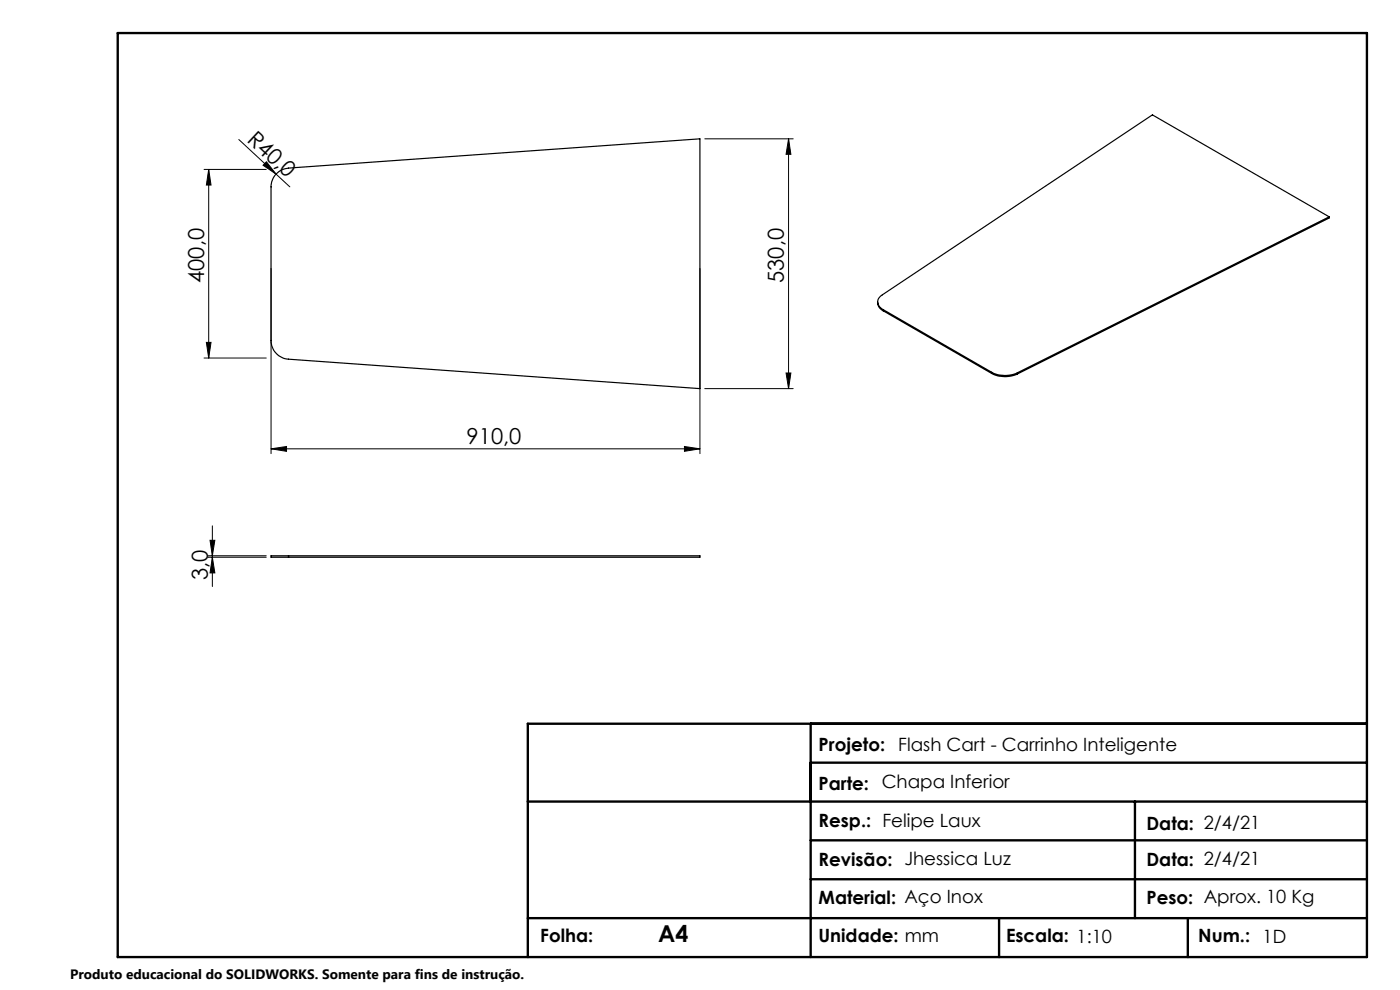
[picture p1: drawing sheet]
<svg xmlns="http://www.w3.org/2000/svg" width="297mm" height="210mm" viewBox="0 0 297 210" stroke-linecap="round" stroke-linejoin="round" font-family="sans-serif">
<g fill="none" stroke="#000" stroke-width=".21">
<path d="M43.3 35.9h13.2M44.3 35.9l.5 3.4h-1zM44.3 35.9v40M50.7 29.6l10.8 10M56.5 34.3l2.1 2.6-2.8-1.8zM149.5 29.4h18.8M167.3 29.4l.5 3.3h-1zM167.3 29.4v53M57.5 56.9v39.3M148.5 56.9v39.3M43.3 75.9h13.2M43.8 72.6h1l-.5 3.3z"/>
<path d="M166.8 79.1h1l-.5 3.3zM57.5 95.2l3.3-.5v1zM57.5 95.2h91M145.2 94.7l3.3 .5-3.3 .5zM149.5 82.4h18.8M44.1 117.9h12.4M44.1 118.2h12.4M44.6 114.6h1l-.6 3.3zM45 118.2l.6 3.3h-1zM45 111.5v12.9"/>
</g>
<path d="M25 7h265v196h-265zM172 153.5v49.5M290 153.5h-178v49.5M112 170h178M172 161.8h118M172 178.3h118M240.8 170v24.8M172 186.5h118M211.9 194.8v8.2M252 194.8v8.2M290 194.8h-178" fill="none" stroke="#000" stroke-width=".5"/>
<g fill="#000">
<path d="M56.5 34.3l2.1 2.6-2.8-1.8z"/>
<path d="M44.3 35.9l.5 3.4h-1zM43.8 72.6h1l-.5 3.3zM167.3 29.4l.5 3.3h-1zM166.8 79.1h1l-.5 3.3zM44.6 114.6h1l-.6 3.3zM45 118.2l.6 3.3h-1z"/>
<path d="M57.5 95.2l3.3-.5v1zM145.2 94.7l3.3 .5-3.3 .5z"/>
</g>
<g fill="none" stroke="#000" stroke-width=".25">
<path d="M58.6 36.9a4 4 0 0 1 2.6-1.2l87.3-6.3v53l-87.3-6.2a4 4 0 0 1-3.7-4v-32.6a4.2 4.2 0 0 1 1.1-2.7zM282 46l-37.5-21.6-57.3 38.1a1.69 1.69 0 0 0-1 1.7 1.69 1.69 0 0 0 1.2 1.5M282 46l-66.2 33.1M282 46v.2l-66.2 33.1M186.2 64.1a1.99 1.99 0 0 0 1.2 1.8M187.4 65.7l23 13.3M187.4 65.7v.2M187.4 65.9l23 13.3M210.4 79a6.3 6.3 0 0 0 5.4 .1M210.4 79.2a6.3 6.3 0 0 0 5.4 .1M210.4 79v.2M215.8 79.1v.2"/>
<path d="M61.2 117.9h-3.7v.3h3.7M61.2 117.9h87.3v.3h-87.3M61.2 117.9v.3"/>
</g>
<text font-size="4.9" x="139.6" y="199.9">A4</text>
<g font-size="4.7">
<text x="52.2" y="29.8" transform="rotate(43 52.2 29.8)">R40,0</text>
<text x="43.3" y="60" transform="rotate(-90 43.3 60)">400,0</text>
<text x="166.3" y="60" transform="rotate(-90 166.3 60)">530,0</text>
<text x="99" y="94.2">910,0</text>
<text x="44.1" y="123.1" transform="rotate(-90 44.1 123.1)">3,0</text>
</g>
<g font-size="3.9">
<text x="173.7" y="159.2">Projeto:</text>
<text x="190.6" y="159.2">Flash Cart - Carrinho Inteligente</text>
<text x="173.7" y="167.6">Parte: Chapa Inferior</text>
<text x="173.7" y="175.4">Resp.: Felipe Laux</text>
<text x="243.2" y="176.1">Data: 2/4/21</text>
<text x="173.7" y="183.7">Revisão: Jhessica Luz</text>
<text x="243.2" y="183.7">Data: 2/4/21</text>
<text x="173.7" y="191.7">Material: Aço Inox</text>
<text x="243.2" y="191.7">Peso: Aprox. 10 Kg</text>
<text x="114.6" y="199.9">Folha:</text>
<text x="173.7" y="199.9">Unidade: mm</text>
<text x="213.4" y="199.9">Escala: 1:10</text>
<text x="254.2" y="199.9">Num.: 1D</text>
</g>
<text font-size="2.9" x="14.9" y="207.6">Produto educacional do SOLIDWORKS. Somente para fins de instrução.</text>
</svg>
